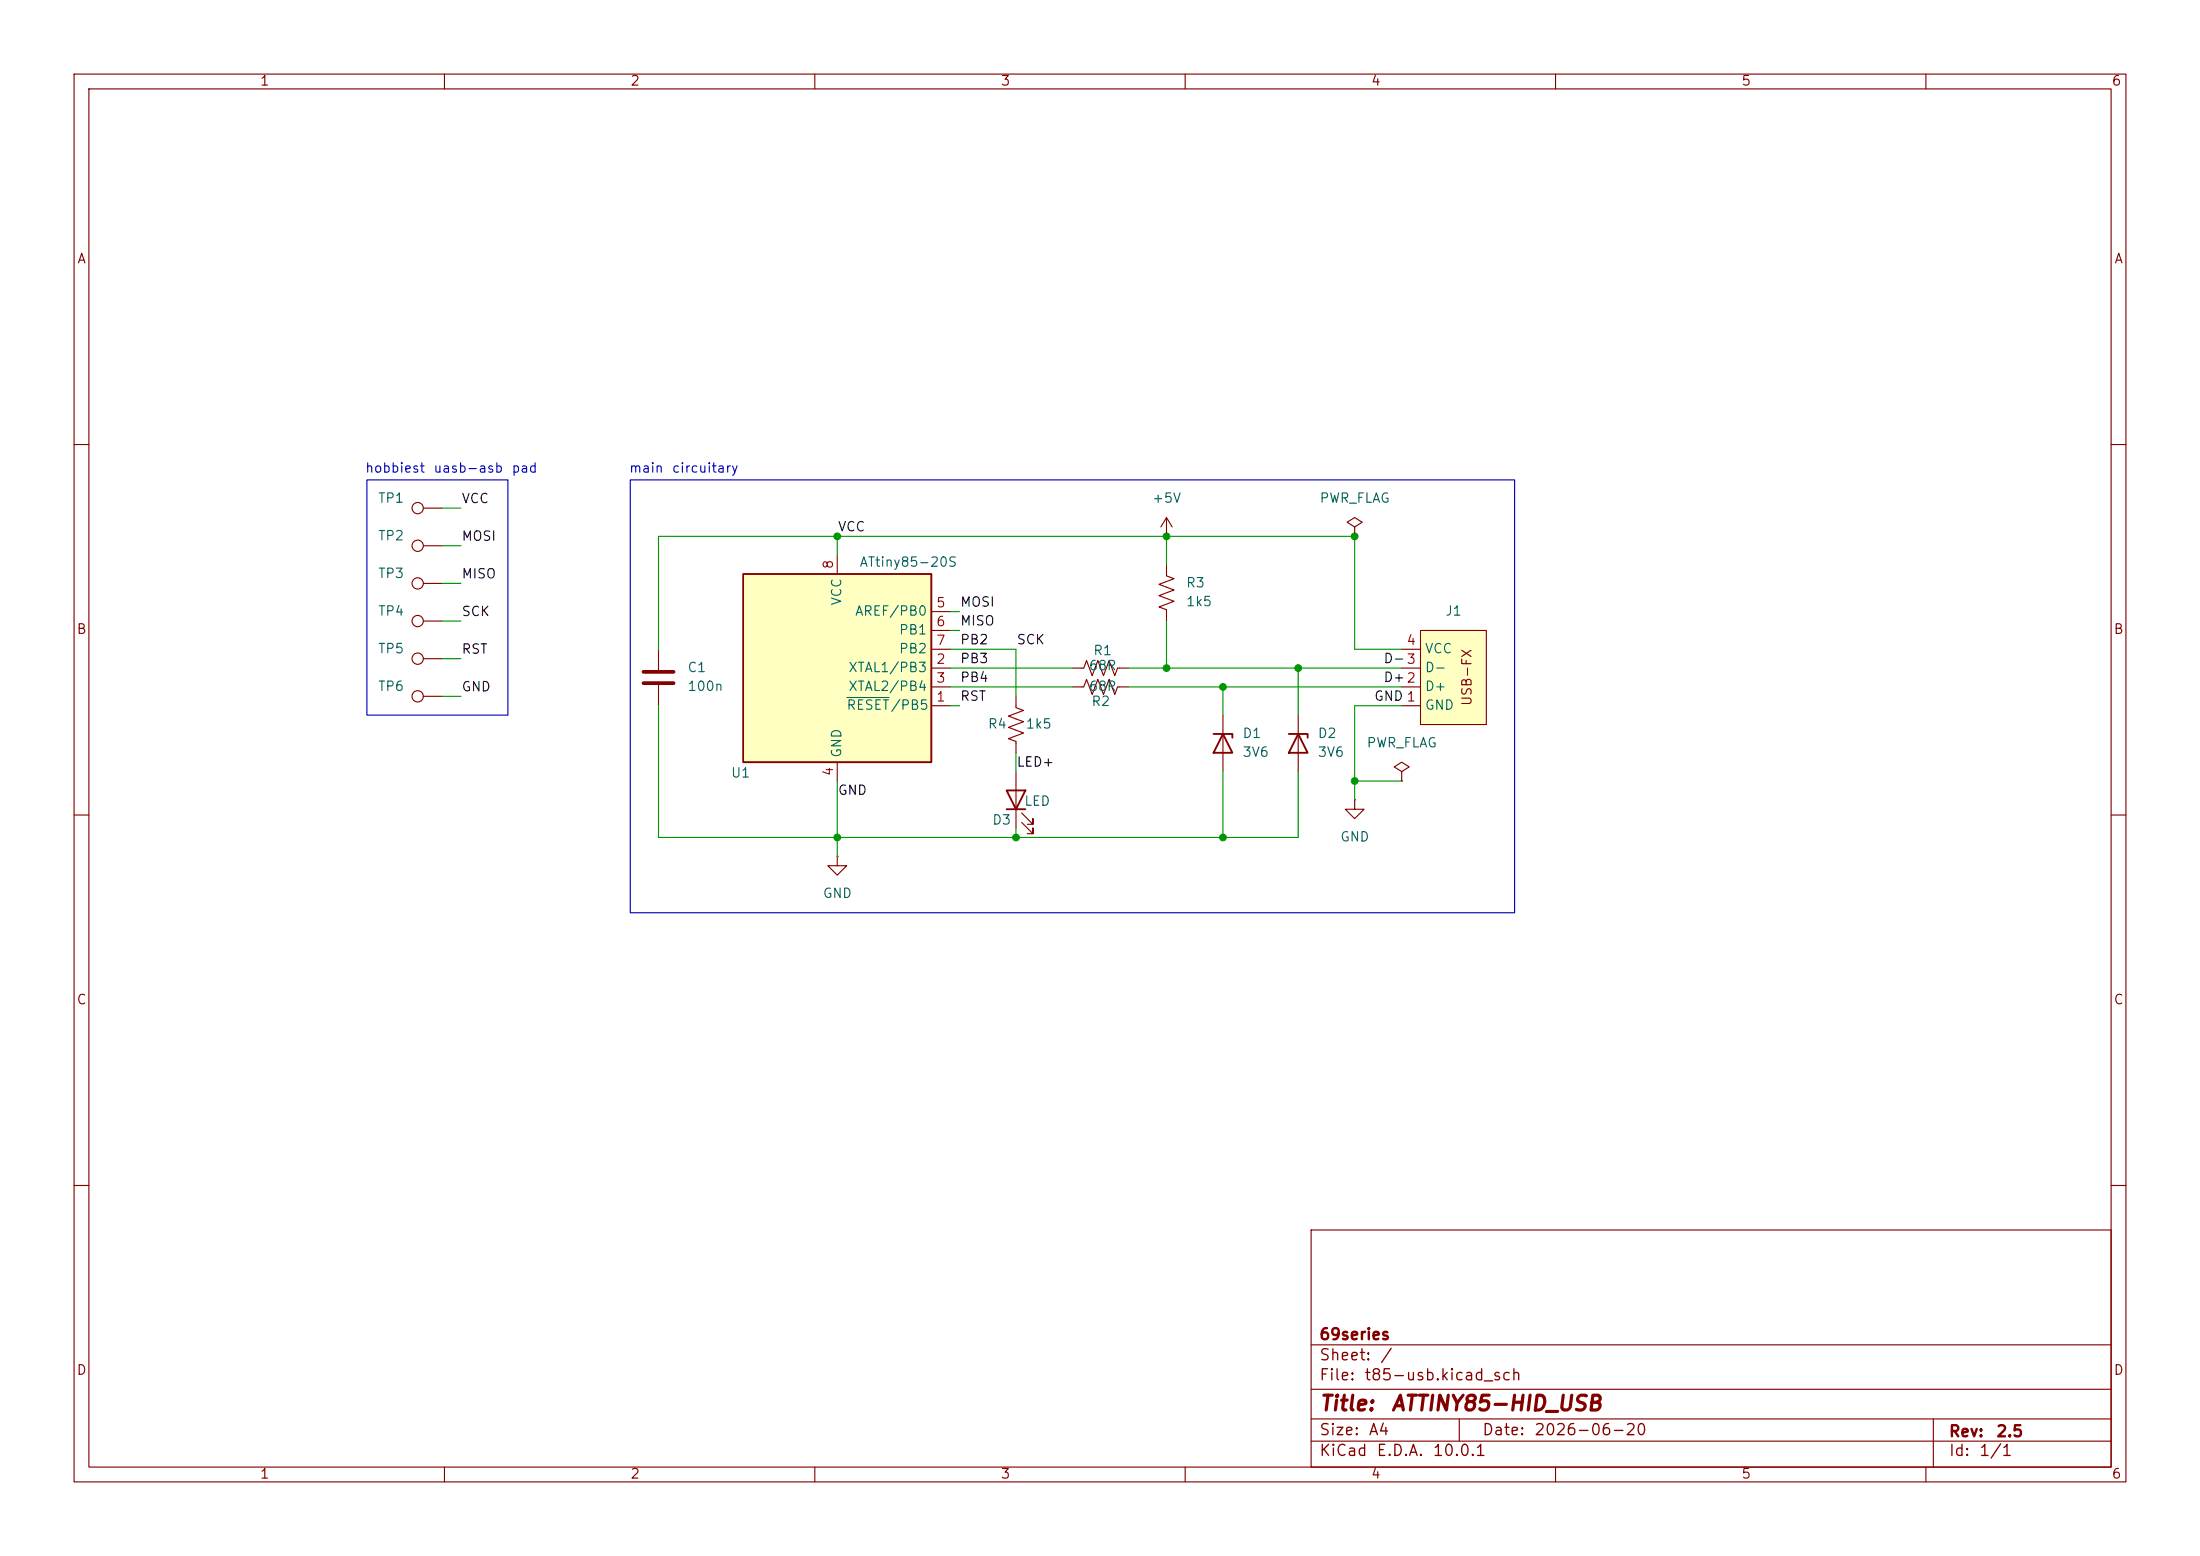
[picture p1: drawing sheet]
(kicad_sch
 (version 20260306)
 (generator "eeschema")
 (generator_version "10.0")
 (paper "A4")
 (title_block
  (title "ATTINY85-HID_USB")
  (date "2026-06-20")
  (rev "2.5")
  (company "69series"))
 (lib_symbols
  (symbol "69S:PCB-USB" (exclude_from_sim no) (in_bom yes) (on_board yes)
   (in_pos_files yes)
   (duplicate_pin_numbers_are_jumpers no)
   (property "Reference" "J" (at 0 0 0) (show_name no) (do_not_autoplace no) (effects (font (size 1.27 1.27))))
   (property "Value" "" (at 0 0 0) (show_name no) (do_not_autoplace no) (hide yes) (effects (font (size 1.27 1.27))))
   (property "Footprint" "S69S:USB-FX" (at 0 0 0) (show_name no) (do_not_autoplace no) (hide yes) (effects (font (size 1.27 1.27))))
   (property "Datasheet" "" (at 0 0 0) (show_name no) (do_not_autoplace no) (hide yes) (effects (font (size 1.27 1.27))))
   (property "Description" "" (at 0 0 0) (show_name no) (do_not_autoplace no) (hide yes) (effects (font (size 1.27 1.27))))
   (symbol "PCB-USB_1_1"
    (rectangle (start 2.54 6.35) (end 11.43 -6.35) (stroke (width 0) (type solid)) (fill (type background)))
    (text "USB-FX" (at 8.89 0 900) (effects (font (size 1.27 1.27))))
    (pin input line (at 0 3.81 0) (length 2.54) (name "GND" (effects (font (size 1.27 1.27)))) (number "1" (effects (font (size 1.27 1.27)))))
    (pin bidirectional line (at 0 1.27 0) (length 2.54) (name "D+" (effects (font (size 1.27 1.27)))) (number "2" (effects (font (size 1.27 1.27)))))
    (pin bidirectional line (at 0 -1.27 0) (length 2.54) (name "D-" (effects (font (size 1.27 1.27)))) (number "3" (effects (font (size 1.27 1.27)))))
    (pin input line (at 0 -3.81 0) (length 2.54) (name "VCC" (effects (font (size 1.27 1.27)))) (number "4" (effects (font (size 1.27 1.27))))))
   (embedded_fonts no))
  (symbol "Connector:TestPoint"
   (pin_numbers (hide yes))
   (pin_names
    (offset 0.762) (hide yes)) (exclude_from_sim no) (in_bom yes) (on_board yes)
   (in_pos_files yes)
   (duplicate_pin_numbers_are_jumpers no)
   (property "Reference" "TP" (at 0 6.858 0) (show_name no) (do_not_autoplace no) (effects (font (size 1.27 1.27))))
   (property "Value" "TestPoint" (at 0 5.08 0) (show_name no) (do_not_autoplace no) (effects (font (size 1.27 1.27))))
   (property "Footprint" "" (at 5.08 0 0) (show_name no) (do_not_autoplace no) (hide yes) (effects (font (size 1.27 1.27))))
   (property "Datasheet" "" (at 5.08 0 0) (show_name no) (do_not_autoplace no) (hide yes) (effects (font (size 1.27 1.27))))
   (property "Description" "test point" (at 0 0 0) (show_name no) (do_not_autoplace no) (hide yes) (effects (font (size 1.27 1.27))))
   (symbol "TestPoint_0_1"
    (circle (center 0 3.302) (radius 0.762) (stroke (width 0) (type default)) (fill (type none))))
   (symbol "TestPoint_1_1"
    (pin passive line (at 0 0 90) (length 2.54) (name "1" (effects (font (size 1.27 1.27)))) (number "1" (effects (font (size 1.27 1.27))))))
   (embedded_fonts no))
  (symbol "Device:C"
   (pin_numbers (hide yes))
   (pin_names
    (offset 0.254)) (exclude_from_sim no) (in_bom yes) (on_board yes)
   (in_pos_files yes)
   (duplicate_pin_numbers_are_jumpers no)
   (property "Reference" "C" (at 0.635 2.54 0) (show_name no) (do_not_autoplace no) (effects (font (size 1.27 1.27)) (justify left)))
   (property "Value" "C" (at 0.635 -2.54 0) (show_name no) (do_not_autoplace no) (effects (font (size 1.27 1.27)) (justify left)))
   (property "Footprint" "" (at 0.9652 -3.81 0) (show_name no) (do_not_autoplace no) (hide yes) (effects (font (size 1.27 1.27))))
   (property "Datasheet" "" (at 0 0 0) (show_name no) (do_not_autoplace no) (hide yes) (effects (font (size 1.27 1.27))))
   (property "Description" "Unpolarized capacitor" (at 0 0 0) (show_name no) (do_not_autoplace no) (hide yes) (effects (font (size 1.27 1.27))))
   (symbol "C_0_1"
    (polyline (pts (xy -2.032 0.762) (xy 2.032 0.762)) (stroke (width 0.508) (type default)) (fill (type none)))
    (polyline (pts (xy -2.032 -0.762) (xy 2.032 -0.762)) (stroke (width 0.508) (type default)) (fill (type none))))
   (symbol "C_1_1"
    (pin passive line (at 0 3.81 270) (length 2.794) (name "" (effects (font (size 1.27 1.27)))) (number "1" (effects (font (size 1.27 1.27)))))
    (pin passive line (at 0 -3.81 90) (length 2.794) (name "" (effects (font (size 1.27 1.27)))) (number "2" (effects (font (size 1.27 1.27))))))
   (embedded_fonts no))
  (symbol "Device:D_Zener"
   (pin_numbers (hide yes))
   (pin_names
    (offset 1.016) (hide yes)) (exclude_from_sim no) (in_bom yes) (on_board yes)
   (in_pos_files yes)
   (duplicate_pin_numbers_are_jumpers no)
   (property "Reference" "D" (at 0 2.54 0) (show_name no) (do_not_autoplace no) (effects (font (size 1.27 1.27))))
   (property "Value" "D_Zener" (at 0 -2.54 0) (show_name no) (do_not_autoplace no) (effects (font (size 1.27 1.27))))
   (property "Footprint" "" (at 0 0 0) (show_name no) (do_not_autoplace no) (hide yes) (effects (font (size 1.27 1.27))))
   (property "Datasheet" "" (at 0 0 0) (show_name no) (do_not_autoplace no) (hide yes) (effects (font (size 1.27 1.27))))
   (property "Description" "Zener diode" (at 0 0 0) (show_name no) (do_not_autoplace no) (hide yes) (effects (font (size 1.27 1.27))))
   (symbol "D_Zener_0_1"
    (polyline (pts (xy -1.27 -1.27) (xy -1.27 1.27) (xy -0.762 1.27)) (stroke (width 0.254) (type default)) (fill (type none)))
    (polyline (pts (xy 1.27 0) (xy -1.27 0)) (stroke (width 0) (type default)) (fill (type none)))
    (polyline (pts (xy 1.27 -1.27) (xy 1.27 1.27) (xy -1.27 0) (xy 1.27 -1.27)) (stroke (width 0.254) (type default)) (fill (type none))))
   (symbol "D_Zener_1_1"
    (pin passive line (at -3.81 0 0) (length 2.54) (name "K" (effects (font (size 1.27 1.27)))) (number "1" (effects (font (size 1.27 1.27)))))
    (pin passive line (at 3.81 0 180) (length 2.54) (name "A" (effects (font (size 1.27 1.27)))) (number "2" (effects (font (size 1.27 1.27))))))
   (embedded_fonts no))
  (symbol "Device:LED"
   (pin_numbers (hide yes))
   (pin_names
    (offset 1.016) (hide yes)) (exclude_from_sim no) (in_bom yes) (on_board yes)
   (in_pos_files yes)
   (duplicate_pin_numbers_are_jumpers no)
   (property "Reference" "D" (at 0 2.54 0) (show_name no) (do_not_autoplace no) (effects (font (size 1.27 1.27))))
   (property "Value" "LED" (at 0 -2.54 0) (show_name no) (do_not_autoplace no) (effects (font (size 1.27 1.27))))
   (property "Footprint" "" (at 0 0 0) (show_name no) (do_not_autoplace no) (hide yes) (effects (font (size 1.27 1.27))))
   (property "Datasheet" "" (at 0 0 0) (show_name no) (do_not_autoplace no) (hide yes) (effects (font (size 1.27 1.27))))
   (property "Description" "Light emitting diode" (at 0 0 0) (show_name no) (do_not_autoplace no) (hide yes) (effects (font (size 1.27 1.27))))
   (property "Sim.Pins" "1=K 2=A" (at 0 0 0) (show_name no) (do_not_autoplace no) (hide yes) (effects (font (size 1.27 1.27))))
   (symbol "LED_0_1"
    (polyline (pts (xy -3.048 -0.762) (xy -4.572 -2.286) (xy -3.81 -2.286) (xy -4.572 -2.286) (xy -4.572 -1.524)) (stroke (width 0) (type default)) (fill (type none)))
    (polyline (pts (xy -1.778 -0.762) (xy -3.302 -2.286) (xy -2.54 -2.286) (xy -3.302 -2.286) (xy -3.302 -1.524)) (stroke (width 0) (type default)) (fill (type none)))
    (polyline (pts (xy -1.27 0) (xy 1.27 0)) (stroke (width 0) (type default)) (fill (type none)))
    (polyline (pts (xy -1.27 -1.27) (xy -1.27 1.27)) (stroke (width 0.254) (type default)) (fill (type none)))
    (polyline (pts (xy 1.27 -1.27) (xy 1.27 1.27) (xy -1.27 0) (xy 1.27 -1.27)) (stroke (width 0.254) (type default)) (fill (type none))))
   (symbol "LED_1_1"
    (pin passive line (at -3.81 0 0) (length 2.54) (name "K" (effects (font (size 1.27 1.27)))) (number "1" (effects (font (size 1.27 1.27)))))
    (pin passive line (at 3.81 0 180) (length 2.54) (name "A" (effects (font (size 1.27 1.27)))) (number "2" (effects (font (size 1.27 1.27))))))
   (embedded_fonts no))
  (symbol "Device:R_US"
   (pin_numbers (hide yes))
   (pin_names
    (offset 0)) (exclude_from_sim no) (in_bom yes) (on_board yes)
   (in_pos_files yes)
   (duplicate_pin_numbers_are_jumpers no)
   (property "Reference" "R" (at 2.54 0 90) (show_name no) (do_not_autoplace no) (effects (font (size 1.27 1.27))))
   (property "Value" "R_US" (at -2.54 0 90) (show_name no) (do_not_autoplace no) (effects (font (size 1.27 1.27))))
   (property "Footprint" "" (at 1.016 -0.254 90) (show_name no) (do_not_autoplace no) (hide yes) (effects (font (size 1.27 1.27))))
   (property "Datasheet" "" (at 0 0 0) (show_name no) (do_not_autoplace no) (hide yes) (effects (font (size 1.27 1.27))))
   (property "Description" "Resistor, US symbol" (at 0 0 0) (show_name no) (do_not_autoplace no) (hide yes) (effects (font (size 1.27 1.27))))
   (symbol "R_US_0_1"
    (polyline (pts (xy 0 2.286) (xy 0 2.54)) (stroke (width 0) (type default)) (fill (type none)))
    (polyline (pts (xy 0 2.286) (xy 1.016 1.905) (xy 0 1.524) (xy -1.016 1.143) (xy 0 0.762)) (stroke (width 0) (type default)) (fill (type none)))
    (polyline (pts (xy 0 0.762) (xy 1.016 0.381) (xy 0 0) (xy -1.016 -0.381) (xy 0 -0.762)) (stroke (width 0) (type default)) (fill (type none)))
    (polyline (pts (xy 0 -0.762) (xy 1.016 -1.143) (xy 0 -1.524) (xy -1.016 -1.905) (xy 0 -2.286)) (stroke (width 0) (type default)) (fill (type none)))
    (polyline (pts (xy 0 -2.286) (xy 0 -2.54)) (stroke (width 0) (type default)) (fill (type none))))
   (symbol "R_US_1_1"
    (pin passive line (at 0 3.81 270) (length 1.27) (name "" (effects (font (size 1.27 1.27)))) (number "1" (effects (font (size 1.27 1.27)))))
    (pin passive line (at 0 -3.81 90) (length 1.27) (name "" (effects (font (size 1.27 1.27)))) (number "2" (effects (font (size 1.27 1.27))))))
   (embedded_fonts no))
  (symbol "MCU_Microchip_ATtiny:ATtiny85-20S" (exclude_from_sim no) (in_bom yes) (on_board yes)
   (in_pos_files yes)
   (duplicate_pin_numbers_are_jumpers no)
   (property "Reference" "U" (at -12.7 13.97 0) (show_name no) (do_not_autoplace no) (effects (font (size 1.27 1.27)) (justify left bottom)))
   (property "Value" "ATtiny85-20S" (at 2.54 -13.97 0) (show_name no) (do_not_autoplace no) (effects (font (size 1.27 1.27)) (justify left top)))
   (property "Footprint" "Package_SO:SOIC-8_5.3x5.3mm_P1.27mm" (at 0 0 0) (show_name no) (do_not_autoplace no) (hide yes) (effects (font (size 1.27 1.27)
    (italic yes))))
   (property "Datasheet" "http://ww1.microchip.com/downloads/en/DeviceDoc/atmel-2586-avr-8-bit-microcontroller-attiny25-attiny45-attiny85_datasheet.pdf" (at 0 0 0) (show_name no) (do_not_autoplace no) (hide yes) (effects (font (size 1.27 1.27))))
   (property "Description" "20MHz, 8kB Flash, 512B SRAM, 512B EEPROM, debugWIRE, SOIC-8" (at 0 0 0) (show_name no) (do_not_autoplace no) (hide yes) (effects (font (size 1.27 1.27))))
   (symbol "ATtiny85-20S_0_1"
    (rectangle (start -12.7 -12.7) (end 12.7 12.7) (stroke (width 0.254) (type default)) (fill (type background))))
   (symbol "ATtiny85-20S_1_1"
    (pin bidirectional line (at 15.24 -5.08 180) (length 2.54) (name "~{RESET}/PB5" (effects (font (size 1.27 1.27)))) (number "1" (effects (font (size 1.27 1.27)))))
    (pin bidirectional line (at 15.24 0 180) (length 2.54) (name "XTAL1/PB3" (effects (font (size 1.27 1.27)))) (number "2" (effects (font (size 1.27 1.27)))))
    (pin bidirectional line (at 15.24 -2.54 180) (length 2.54) (name "XTAL2/PB4" (effects (font (size 1.27 1.27)))) (number "3" (effects (font (size 1.27 1.27)))))
    (pin power_in line (at 0 -15.24 90) (length 2.54) (name "GND" (effects (font (size 1.27 1.27)))) (number "4" (effects (font (size 1.27 1.27)))))
    (pin bidirectional line (at 15.24 7.62 180) (length 2.54) (name "AREF/PB0" (effects (font (size 1.27 1.27)))) (number "5" (effects (font (size 1.27 1.27)))))
    (pin bidirectional line (at 15.24 5.08 180) (length 2.54) (name "PB1" (effects (font (size 1.27 1.27)))) (number "6" (effects (font (size 1.27 1.27)))))
    (pin bidirectional line (at 15.24 2.54 180) (length 2.54) (name "PB2" (effects (font (size 1.27 1.27)))) (number "7" (effects (font (size 1.27 1.27)))))
    (pin power_in line (at 0 15.24 270) (length 2.54) (name "VCC" (effects (font (size 1.27 1.27)))) (number "8" (effects (font (size 1.27 1.27))))))
   (embedded_fonts no))
  (symbol "power:+5V"
   (power global)
   (pin_numbers (hide yes))
   (pin_names
    (offset 0) (hide yes)) (exclude_from_sim no) (in_bom yes) (on_board yes)
   (in_pos_files yes)
   (duplicate_pin_numbers_are_jumpers no)
   (property "Reference" "#PWR" (at 0 -3.81 0) (show_name no) (do_not_autoplace no) (hide yes) (effects (font (size 1.27 1.27))))
   (property "Value" "+5V" (at 0 3.556 0) (show_name no) (do_not_autoplace no) (effects (font (size 1.27 1.27))))
   (property "Footprint" "" (at 0 0 0) (show_name no) (do_not_autoplace no) (hide yes) (effects (font (size 1.27 1.27))))
   (property "Datasheet" "" (at 0 0 0) (show_name no) (do_not_autoplace no) (hide yes) (effects (font (size 1.27 1.27))))
   (property "Description" "Power symbol creates a global label with name \"+5V\"" (at 0 0 0) (show_name no) (do_not_autoplace no) (hide yes) (effects (font (size 1.27 1.27))))
   (symbol "+5V_0_1"
    (polyline (pts (xy -0.762 1.27) (xy 0 2.54)) (stroke (width 0) (type default)) (fill (type none)))
    (polyline (pts (xy 0 2.54) (xy 0.762 1.27)) (stroke (width 0) (type default)) (fill (type none)))
    (polyline (pts (xy 0 0) (xy 0 2.54)) (stroke (width 0) (type default)) (fill (type none))))
   (symbol "+5V_1_1"
    (pin power_in line (at 0 0 90) (length 0) (name "" (effects (font (size 1.27 1.27)))) (number "1" (effects (font (size 1.27 1.27))))))
   (embedded_fonts no))
  (symbol "power:GND"
   (power global)
   (pin_numbers (hide yes))
   (pin_names
    (offset 0) (hide yes)) (exclude_from_sim no) (in_bom yes) (on_board yes)
   (in_pos_files yes)
   (duplicate_pin_numbers_are_jumpers no)
   (property "Reference" "#PWR" (at 0 -6.35 0) (show_name no) (do_not_autoplace no) (hide yes) (effects (font (size 1.27 1.27))))
   (property "Value" "GND" (at 0 -3.81 0) (show_name no) (do_not_autoplace no) (effects (font (size 1.27 1.27))))
   (property "Footprint" "" (at 0 0 0) (show_name no) (do_not_autoplace no) (hide yes) (effects (font (size 1.27 1.27))))
   (property "Datasheet" "" (at 0 0 0) (show_name no) (do_not_autoplace no) (hide yes) (effects (font (size 1.27 1.27))))
   (property "Description" "Power symbol creates a global label with name \"GND\" , ground" (at 0 0 0) (show_name no) (do_not_autoplace no) (hide yes) (effects (font (size 1.27 1.27))))
   (symbol "GND_0_1"
    (polyline (pts (xy 0 0) (xy 0 -1.27) (xy 1.27 -1.27) (xy 0 -2.54) (xy -1.27 -1.27) (xy 0 -1.27)) (stroke (width 0) (type default)) (fill (type none))))
   (symbol "GND_1_1"
    (pin power_in line (at 0 0 270) (length 0) (name "" (effects (font (size 1.27 1.27)))) (number "1" (effects (font (size 1.27 1.27))))))
   (embedded_fonts no))
  (symbol "power:PWR_FLAG"
   (power global)
   (pin_numbers (hide yes))
   (pin_names
    (offset 0) (hide yes)) (exclude_from_sim no) (in_bom yes) (on_board yes)
   (in_pos_files yes)
   (duplicate_pin_numbers_are_jumpers no)
   (property "Reference" "#FLG" (at 0 1.905 0) (show_name no) (do_not_autoplace no) (hide yes) (effects (font (size 1.27 1.27))))
   (property "Value" "PWR_FLAG" (at 0 3.81 0) (show_name no) (do_not_autoplace no) (effects (font (size 1.27 1.27))))
   (property "Footprint" "" (at 0 0 0) (show_name no) (do_not_autoplace no) (hide yes) (effects (font (size 1.27 1.27))))
   (property "Datasheet" "" (at 0 0 0) (show_name no) (do_not_autoplace no) (hide yes) (effects (font (size 1.27 1.27))))
   (property "Description" "Special symbol for telling ERC where power comes from" (at 0 0 0) (show_name no) (do_not_autoplace no) (hide yes) (effects (font (size 1.27 1.27))))
   (symbol "PWR_FLAG_0_0"
    (pin power_out line (at 0 0 90) (length 0) (name "" (effects (font (size 1.27 1.27)))) (number "1" (effects (font (size 1.27 1.27))))))
   (symbol "PWR_FLAG_0_1"
    (polyline (pts (xy 0 0) (xy 0 1.27) (xy -1.016 1.905) (xy 0 2.54) (xy 1.016 1.905) (xy 0 1.27)) (stroke (width 0) (type default)) (fill (type none))))
   (embedded_fonts no)))
 (rectangle
  (start 85.09 64.77)
  (end 204.47 123.19)
  (stroke (width 0) (type default))
  (fill (type none)))
 (rectangle
  (start 49.53 64.77)
  (end 68.58 96.52)
  (stroke (width 0) (type solid))
  (fill (type none)))
 (text "main circuitary"
  (exclude_from_sim no)
  (at 92.202 63.5 0)
  (effects (font (size 1.27 1.27))))
 (text "hobbiest uasb-asb pad\n"
  (exclude_from_sim no)
  (at 60.706 63.5 0)
  (effects (font (size 1.27 1.27))))
 (junction
  (at 113.03 113.03)
  (diameter 0)
  (color 0 0 0 0))
 (junction
  (at 165.1 92.71)
  (diameter 0)
  (color 0 0 0 0))
 (junction
  (at 157.48 72.39)
  (diameter 0)
  (color 0 0 0 0))
 (junction
  (at 157.48 90.17)
  (diameter 0)
  (color 0 0 0 0))
 (junction
  (at 182.88 105.41)
  (diameter 0)
  (color 0 0 0 0))
 (junction
  (at 165.1 113.03)
  (diameter 0)
  (color 0 0 0 0))
 (junction
  (at 182.88 72.39)
  (diameter 0)
  (color 0 0 0 0))
 (junction
  (at 137.16 113.03)
  (diameter 0)
  (color 0 0 0 0))
 (junction
  (at 113.03 72.39)
  (diameter 0)
  (color 0 0 0 0))
 (junction
  (at 175.26 90.17)
  (diameter 0)
  (color 0 0 0 0))
 (wire
  (pts (xy 113.03 115.57) (xy 113.03 113.03))
  (stroke (width 0) (type default)))
 (wire
  (pts (xy 189.23 105.41) (xy 182.88 105.41))
  (stroke (width 0) (type default)))
 (wire
  (pts (xy 152.4 92.71) (xy 165.1 92.71))
  (stroke (width 0) (type default)))
 (wire
  (pts (xy 137.16 111.76) (xy 137.16 113.03))
  (stroke (width 0) (type default)))
 (wire
  (pts (xy 189.23 87.63) (xy 182.88 87.63))
  (stroke (width 0) (type default)))
 (wire
  (pts (xy 175.26 90.17) (xy 175.26 96.52))
  (stroke (width 0) (type default)))
 (wire
  (pts (xy 59.69 73.66) (xy 62.23 73.66))
  (stroke (width 0) (type default)))
 (wire
  (pts (xy 182.88 105.41) (xy 182.88 95.25))
  (stroke (width 0) (type default)))
 (wire
  (pts (xy 175.26 104.14) (xy 175.26 113.03))
  (stroke (width 0) (type default)))
 (wire
  (pts (xy 113.03 113.03) (xy 88.9 113.03))
  (stroke (width 0) (type default)))
 (wire
  (pts (xy 182.88 105.41) (xy 182.88 107.95))
  (stroke (width 0) (type default)))
 (wire
  (pts (xy 59.69 93.98) (xy 62.23 93.98))
  (stroke (width 0) (type default)))
 (wire
  (pts (xy 128.27 82.55) (xy 129.54 82.55))
  (stroke (width 0) (type default)))
 (wire
  (pts (xy 113.03 72.39) (xy 113.03 74.93))
  (stroke (width 0) (type default)))
 (wire
  (pts (xy 182.88 95.25) (xy 189.23 95.25))
  (stroke (width 0) (type default)))
 (wire
  (pts (xy 59.69 88.9) (xy 62.23 88.9))
  (stroke (width 0) (type default)))
 (wire
  (pts (xy 182.88 87.63) (xy 182.88 72.39))
  (stroke (width 0) (type default)))
 (wire
  (pts (xy 128.27 87.63) (xy 137.16 87.63))
  (stroke (width 0) (type default)))
 (wire
  (pts (xy 59.69 78.74) (xy 62.23 78.74))
  (stroke (width 0) (type default)))
 (wire
  (pts (xy 165.1 104.14) (xy 165.1 113.03))
  (stroke (width 0) (type default)))
 (wire
  (pts (xy 88.9 87.63) (xy 88.9 72.39))
  (stroke (width 0) (type default)))
 (wire
  (pts (xy 137.16 113.03) (xy 165.1 113.03))
  (stroke (width 0) (type default)))
 (wire
  (pts (xy 157.48 83.82) (xy 157.48 90.17))
  (stroke (width 0) (type default)))
 (wire
  (pts (xy 165.1 92.71) (xy 165.1 96.52))
  (stroke (width 0) (type default)))
 (wire
  (pts (xy 128.27 85.09) (xy 129.54 85.09))
  (stroke (width 0) (type default)))
 (wire
  (pts (xy 152.4 90.17) (xy 157.48 90.17))
  (stroke (width 0) (type default)))
 (wire
  (pts (xy 157.48 72.39) (xy 182.88 72.39))
  (stroke (width 0) (type default)))
 (wire
  (pts (xy 59.69 68.58) (xy 62.23 68.58))
  (stroke (width 0) (type default)))
 (wire
  (pts (xy 165.1 92.71) (xy 189.23 92.71))
  (stroke (width 0) (type default)))
 (wire
  (pts (xy 157.48 72.39) (xy 113.03 72.39))
  (stroke (width 0) (type default)))
 (wire
  (pts (xy 165.1 113.03) (xy 175.26 113.03))
  (stroke (width 0) (type default)))
 (wire
  (pts (xy 59.69 83.82) (xy 62.23 83.82))
  (stroke (width 0) (type default)))
 (wire
  (pts (xy 88.9 72.39) (xy 113.03 72.39))
  (stroke (width 0) (type default)))
 (wire
  (pts (xy 113.03 105.41) (xy 113.03 113.03))
  (stroke (width 0) (type default)))
 (wire
  (pts (xy 113.03 113.03) (xy 137.16 113.03))
  (stroke (width 0) (type default)))
 (wire
  (pts (xy 157.48 90.17) (xy 175.26 90.17))
  (stroke (width 0) (type default)))
 (wire
  (pts (xy 128.27 92.71) (xy 144.78 92.71))
  (stroke (width 0) (type default)))
 (wire
  (pts (xy 88.9 113.03) (xy 88.9 95.25))
  (stroke (width 0) (type default)))
 (wire
  (pts (xy 128.27 95.25) (xy 129.54 95.25))
  (stroke (width 0) (type default)))
 (wire
  (pts (xy 157.48 72.39) (xy 157.48 76.2))
  (stroke (width 0) (type default)))
 (wire
  (pts (xy 128.27 90.17) (xy 144.78 90.17))
  (stroke (width 0) (type default)))
 (wire
  (pts (xy 175.26 90.17) (xy 189.23 90.17))
  (stroke (width 0) (type default)))
 (wire
  (pts (xy 137.16 101.6) (xy 137.16 104.14))
  (stroke (width 0) (type default)))
 (wire
  (pts (xy 137.16 87.63) (xy 137.16 93.98))
  (stroke (width 0) (type default)))
 (label "LED+"
  (at 137.16 104.14 0)
  (effects (font (size 1.27 1.27)) (justify left bottom)))
 (label "MOSI"
  (at 129.54 82.55 0)
  (effects (font (size 1.27 1.27)) (justify left bottom)))
 (label "D+"
  (at 186.69 92.71 0)
  (effects (font (size 1.27 1.27)) (justify left bottom)))
 (label "MOSI"
  (at 62.23 73.66 0)
  (effects (font (size 1.27 1.27)) (justify left bottom)))
 (label "GND"
  (at 62.23 93.98 0)
  (effects (font (size 1.27 1.27)) (justify left bottom)))
 (label "RST"
  (at 62.23 88.9 0)
  (effects (font (size 1.27 1.27)) (justify left bottom)))
 (label "GND"
  (at 113.03 107.95 0)
  (effects (font (size 1.27 1.27)) (justify left bottom)))
 (label "PB3"
  (at 129.54 90.17 0)
  (effects (font (size 1.27 1.27)) (justify left bottom)))
 (label "VCC"
  (at 113.03 72.39 0)
  (effects (font (size 1.27 1.27)) (justify left bottom)))
 (label "SCK"
  (at 62.23 83.82 0)
  (effects (font (size 1.27 1.27)) (justify left bottom)))
 (label "GND"
  (at 185.42 95.25 0)
  (effects (font (size 1.27 1.27)) (justify left bottom)))
 (label "MISO"
  (at 129.54 85.09 0)
  (effects (font (size 1.27 1.27)) (justify left bottom)))
 (label "PB4"
  (at 129.54 92.71 0)
  (effects (font (size 1.27 1.27)) (justify left bottom)))
 (label "PB2"
  (at 129.54 87.63 0)
  (effects (font (size 1.27 1.27)) (justify left bottom)))
 (label "VCC"
  (at 62.23 68.58 0)
  (effects (font (size 1.27 1.27)) (justify left bottom)))
 (label "RST"
  (at 129.54 95.25 0)
  (effects (font (size 1.27 1.27)) (justify left bottom)))
 (label "D-"
  (at 186.69 90.17 0)
  (effects (font (size 1.27 1.27)) (justify left bottom)))
 (label "SCK"
  (at 137.16 87.63 0)
  (effects (font (size 1.27 1.27)) (justify left bottom)))
 (label "MISO"
  (at 62.23 78.74 0)
  (effects (font (size 1.27 1.27)) (justify left bottom)))
 (symbol
  (lib_id "Device:R_US")
  (at 157.48 80.01 0)
  (unit 1)
  (body_style 1)
  (exclude_from_sim no)
  (in_bom yes)
  (on_board yes)
  (in_pos_files yes)
  (dnp no)
  (fields_autoplaced yes)
  (property "Reference" "R3" (at 160.02 78.7399 0) (show_name no) (do_not_autoplace no) (effects (font (size 1.27 1.27)) (justify left)))
  (property "Value" "1k5" (at 160.02 81.2799 0) (show_name no) (do_not_autoplace no) (effects (font (size 1.27 1.27)) (justify left)))
  (property "Footprint" "Resistor_SMD:R_1206_3216Metric_Pad1.30x1.75mm_HandSolder" (at 158.496 80.264 90) (hide yes) (show_name no) (do_not_autoplace no) (effects (font (size 1.27 1.27))))
  (property "Datasheet" "" (at 157.48 80.01 0) (hide yes) (show_name no) (do_not_autoplace no) (effects (font (size 1.27 1.27))))
  (property "Description" "Resistor, US symbol" (at 157.48 80.01 0) (hide yes) (show_name no) (do_not_autoplace no) (effects (font (size 1.27 1.27))))
  (pin "1")
  (pin "2"))
 (symbol
  (lib_id "power:PWR_FLAG")
  (at 182.88 72.39 0)
  (unit 1)
  (body_style 1)
  (exclude_from_sim no)
  (in_bom yes)
  (on_board yes)
  (in_pos_files yes)
  (dnp no)
  (fields_autoplaced yes)
  (property "Reference" "#FLG01" (at 182.88 70.485 0) (hide yes) (show_name no) (do_not_autoplace no) (effects (font (size 1.27 1.27))))
  (property "Value" "PWR_FLAG" (at 182.88 67.31 0) (show_name no) (do_not_autoplace no) (effects (font (size 1.27 1.27))))
  (property "Footprint" "" (at 182.88 72.39 0) (hide yes) (show_name no) (do_not_autoplace no) (effects (font (size 1.27 1.27))))
  (property "Datasheet" "" (at 182.88 72.39 0) (hide yes) (show_name no) (do_not_autoplace no) (effects (font (size 1.27 1.27))))
  (property "Description" "Special symbol for telling ERC where power comes from" (at 182.88 72.39 0) (hide yes) (show_name no) (do_not_autoplace no) (effects (font (size 1.27 1.27))))
  (pin "1"))
 (symbol
  (lib_id "Connector:TestPoint")
  (at 59.69 88.9 90)
  (mirror x)
  (unit 1)
  (body_style 1)
  (exclude_from_sim no)
  (in_bom yes)
  (on_board yes)
  (in_pos_files yes)
  (dnp no)
  (fields_autoplaced yes)
  (property "Reference" "TP5" (at 54.61 87.6299 90) (show_name no) (do_not_autoplace no) (effects (font (size 1.27 1.27)) (justify left)))
  (property "Value" "TestPoint" (at 54.61 90.1699 90) (hide yes) (show_name no) (do_not_autoplace no) (effects (font (size 1.27 1.27)) (justify left)))
  (property "Footprint" "pad69s:pad-0-8mm69s" (at 59.69 93.98 0) (hide yes) (show_name no) (do_not_autoplace no) (effects (font (size 1.27 1.27))))
  (property "Datasheet" "" (at 59.69 93.98 0) (hide yes) (show_name no) (do_not_autoplace no) (effects (font (size 1.27 1.27))))
  (property "Description" "test point" (at 59.69 88.9 0) (hide yes) (show_name no) (do_not_autoplace no) (effects (font (size 1.27 1.27))))
  (pin "1"))
 (symbol
  (lib_id "Device:D_Zener")
  (at 165.1 100.33 270)
  (unit 1)
  (body_style 1)
  (exclude_from_sim no)
  (in_bom yes)
  (on_board yes)
  (in_pos_files yes)
  (dnp no)
  (fields_autoplaced yes)
  (property "Reference" "D1" (at 167.64 99.0599 90) (show_name no) (do_not_autoplace no) (effects (font (size 1.27 1.27)) (justify left)))
  (property "Value" "3V6" (at 167.64 101.5999 90) (show_name no) (do_not_autoplace no) (effects (font (size 1.27 1.27)) (justify left)))
  (property "Footprint" "Diode_SMD:D_SOD-123" (at 165.1 100.33 0) (hide yes) (show_name no) (do_not_autoplace no) (effects (font (size 1.27 1.27))))
  (property "Datasheet" "" (at 165.1 100.33 0) (hide yes) (show_name no) (do_not_autoplace no) (effects (font (size 1.27 1.27))))
  (property "Description" "Zener diode" (at 165.1 100.33 0) (hide yes) (show_name no) (do_not_autoplace no) (effects (font (size 1.27 1.27))))
  (pin "1")
  (pin "2"))
 (symbol
  (lib_id "Connector:TestPoint")
  (at 59.69 68.58 90)
  (mirror x)
  (unit 1)
  (body_style 1)
  (exclude_from_sim no)
  (in_bom yes)
  (on_board yes)
  (in_pos_files yes)
  (dnp no)
  (fields_autoplaced yes)
  (property "Reference" "TP1" (at 54.61 67.3099 90) (show_name no) (do_not_autoplace no) (effects (font (size 1.27 1.27)) (justify left)))
  (property "Value" "TestPoint" (at 54.61 69.8499 90) (hide yes) (show_name no) (do_not_autoplace no) (effects (font (size 1.27 1.27)) (justify left)))
  (property "Footprint" "pad69s:pad-0-8mm69s" (at 59.69 73.66 0) (hide yes) (show_name no) (do_not_autoplace no) (effects (font (size 1.27 1.27))))
  (property "Datasheet" "" (at 59.69 73.66 0) (hide yes) (show_name no) (do_not_autoplace no) (effects (font (size 1.27 1.27))))
  (property "Description" "test point" (at 59.69 68.58 0) (hide yes) (show_name no) (do_not_autoplace no) (effects (font (size 1.27 1.27))))
  (pin "1"))
 (symbol
  (lib_id "Connector:TestPoint")
  (at 59.69 93.98 90)
  (mirror x)
  (unit 1)
  (body_style 1)
  (exclude_from_sim no)
  (in_bom yes)
  (on_board yes)
  (in_pos_files yes)
  (dnp no)
  (fields_autoplaced yes)
  (property "Reference" "TP6" (at 54.61 92.7099 90) (show_name no) (do_not_autoplace no) (effects (font (size 1.27 1.27)) (justify left)))
  (property "Value" "TestPoint" (at 54.61 95.2499 90) (hide yes) (show_name no) (do_not_autoplace no) (effects (font (size 1.27 1.27)) (justify left)))
  (property "Footprint" "pad69s:pad-0-8mm69s" (at 59.69 99.06 0) (hide yes) (show_name no) (do_not_autoplace no) (effects (font (size 1.27 1.27))))
  (property "Datasheet" "" (at 59.69 99.06 0) (hide yes) (show_name no) (do_not_autoplace no) (effects (font (size 1.27 1.27))))
  (property "Description" "test point" (at 59.69 93.98 0) (hide yes) (show_name no) (do_not_autoplace no) (effects (font (size 1.27 1.27))))
  (pin "1"))
 (symbol
  (lib_id "power:PWR_FLAG")
  (at 189.23 105.41 0)
  (unit 1)
  (body_style 1)
  (exclude_from_sim no)
  (in_bom yes)
  (on_board yes)
  (in_pos_files yes)
  (dnp no)
  (fields_autoplaced yes)
  (property "Reference" "#FLG02" (at 189.23 103.505 0) (hide yes) (show_name no) (do_not_autoplace no) (effects (font (size 1.27 1.27))))
  (property "Value" "PWR_FLAG" (at 189.23 100.33 0) (show_name no) (do_not_autoplace no) (effects (font (size 1.27 1.27))))
  (property "Footprint" "" (at 189.23 105.41 0) (hide yes) (show_name no) (do_not_autoplace no) (effects (font (size 1.27 1.27))))
  (property "Datasheet" "" (at 189.23 105.41 0) (hide yes) (show_name no) (do_not_autoplace no) (effects (font (size 1.27 1.27))))
  (property "Description" "Special symbol for telling ERC where power comes from" (at 189.23 105.41 0) (hide yes) (show_name no) (do_not_autoplace no) (effects (font (size 1.27 1.27))))
  (pin "1"))
 (symbol
  (lib_id "power:+5V")
  (at 157.48 72.39 0)
  (unit 1)
  (body_style 1)
  (exclude_from_sim no)
  (in_bom yes)
  (on_board yes)
  (in_pos_files yes)
  (dnp no)
  (fields_autoplaced yes)
  (property "Reference" "#PWR04" (at 157.48 76.2 0) (hide yes) (show_name no) (do_not_autoplace no) (effects (font (size 1.27 1.27))))
  (property "Value" "+5V" (at 157.48 67.31 0) (show_name no) (do_not_autoplace no) (effects (font (size 1.27 1.27))))
  (property "Footprint" "" (at 157.48 72.39 0) (hide yes) (show_name no) (do_not_autoplace no) (effects (font (size 1.27 1.27))))
  (property "Datasheet" "" (at 157.48 72.39 0) (hide yes) (show_name no) (do_not_autoplace no) (effects (font (size 1.27 1.27))))
  (property "Description" "Power symbol creates a global label with name \"+5V\"" (at 157.48 72.39 0) (hide yes) (show_name no) (do_not_autoplace no) (effects (font (size 1.27 1.27))))
  (pin "1"))
 (symbol
  (lib_id "Connector:TestPoint")
  (at 59.69 78.74 90)
  (mirror x)
  (unit 1)
  (body_style 1)
  (exclude_from_sim no)
  (in_bom yes)
  (on_board yes)
  (in_pos_files yes)
  (dnp no)
  (fields_autoplaced yes)
  (property "Reference" "TP3" (at 54.61 77.4699 90) (show_name no) (do_not_autoplace no) (effects (font (size 1.27 1.27)) (justify left)))
  (property "Value" "TestPoint" (at 54.61 80.0099 90) (hide yes) (show_name no) (do_not_autoplace no) (effects (font (size 1.27 1.27)) (justify left)))
  (property "Footprint" "pad69s:pad-0-8mm69s" (at 59.69 83.82 0) (hide yes) (show_name no) (do_not_autoplace no) (effects (font (size 1.27 1.27))))
  (property "Datasheet" "" (at 59.69 83.82 0) (hide yes) (show_name no) (do_not_autoplace no) (effects (font (size 1.27 1.27))))
  (property "Description" "test point" (at 59.69 78.74 0) (hide yes) (show_name no) (do_not_autoplace no) (effects (font (size 1.27 1.27))))
  (pin "1"))
 (symbol
  (lib_id "Connector:TestPoint")
  (at 59.69 83.82 90)
  (mirror x)
  (unit 1)
  (body_style 1)
  (exclude_from_sim no)
  (in_bom yes)
  (on_board yes)
  (in_pos_files yes)
  (dnp no)
  (fields_autoplaced yes)
  (property "Reference" "TP4" (at 54.61 82.5499 90) (show_name no) (do_not_autoplace no) (effects (font (size 1.27 1.27)) (justify left)))
  (property "Value" "TestPoint" (at 54.61 85.0899 90) (hide yes) (show_name no) (do_not_autoplace no) (effects (font (size 1.27 1.27)) (justify left)))
  (property "Footprint" "pad69s:pad-0-8mm69s" (at 59.69 88.9 0) (hide yes) (show_name no) (do_not_autoplace no) (effects (font (size 1.27 1.27))))
  (property "Datasheet" "" (at 59.69 88.9 0) (hide yes) (show_name no) (do_not_autoplace no) (effects (font (size 1.27 1.27))))
  (property "Description" "test point" (at 59.69 83.82 0) (hide yes) (show_name no) (do_not_autoplace no) (effects (font (size 1.27 1.27))))
  (pin "1"))
 (symbol
  (lib_id "Device:R_US")
  (at 137.16 97.79 0)
  (unit 1)
  (body_style 1)
  (exclude_from_sim no)
  (in_bom yes)
  (on_board yes)
  (in_pos_files yes)
  (dnp no)
  (property "Reference" "R4" (at 134.62 97.79 0) (show_name no) (do_not_autoplace no) (effects (font (size 1.27 1.27))))
  (property "Value" "1k5" (at 140.208 97.79 0) (show_name no) (do_not_autoplace no) (effects (font (size 1.27 1.27))))
  (property "Footprint" "Resistor_SMD:R_1206_3216Metric_Pad1.30x1.75mm_HandSolder" (at 138.176 98.044 90) (hide yes) (show_name no) (do_not_autoplace no) (effects (font (size 1.27 1.27))))
  (property "Datasheet" "" (at 137.16 97.79 0) (hide yes) (show_name no) (do_not_autoplace no) (effects (font (size 1.27 1.27))))
  (property "Description" "Resistor, US symbol" (at 137.16 97.79 0) (hide yes) (show_name no) (do_not_autoplace no) (effects (font (size 1.27 1.27))))
  (pin "1")
  (pin "2"))
 (symbol
  (lib_id "Device:D_Zener")
  (at 175.26 100.33 270)
  (unit 1)
  (body_style 1)
  (exclude_from_sim no)
  (in_bom yes)
  (on_board yes)
  (in_pos_files yes)
  (dnp no)
  (fields_autoplaced yes)
  (property "Reference" "D2" (at 177.8 99.0599 90) (show_name no) (do_not_autoplace no) (effects (font (size 1.27 1.27)) (justify left)))
  (property "Value" "3V6" (at 177.8 101.5999 90) (show_name no) (do_not_autoplace no) (effects (font (size 1.27 1.27)) (justify left)))
  (property "Footprint" "Diode_SMD:D_SOD-123" (at 175.26 100.33 0) (hide yes) (show_name no) (do_not_autoplace no) (effects (font (size 1.27 1.27))))
  (property "Datasheet" "" (at 175.26 100.33 0) (hide yes) (show_name no) (do_not_autoplace no) (effects (font (size 1.27 1.27))))
  (property "Description" "Zener diode" (at 175.26 100.33 0) (hide yes) (show_name no) (do_not_autoplace no) (effects (font (size 1.27 1.27))))
  (pin "1")
  (pin "2"))
 (symbol
  (lib_id "power:GND")
  (at 113.03 115.57 0)
  (unit 1)
  (body_style 1)
  (exclude_from_sim no)
  (in_bom yes)
  (on_board yes)
  (in_pos_files yes)
  (dnp no)
  (fields_autoplaced yes)
  (property "Reference" "#PWR01" (at 113.03 121.92 0) (hide yes) (show_name no) (do_not_autoplace no) (effects (font (size 1.27 1.27))))
  (property "Value" "GND" (at 113.03 120.65 0) (show_name no) (do_not_autoplace no) (effects (font (size 1.27 1.27))))
  (property "Footprint" "" (at 113.03 115.57 0) (hide yes) (show_name no) (do_not_autoplace no) (effects (font (size 1.27 1.27))))
  (property "Datasheet" "" (at 113.03 115.57 0) (hide yes) (show_name no) (do_not_autoplace no) (effects (font (size 1.27 1.27))))
  (property "Description" "Power symbol creates a global label with name \"GND\" , ground" (at 113.03 115.57 0) (hide yes) (show_name no) (do_not_autoplace no) (effects (font (size 1.27 1.27))))
  (pin "1"))
 (symbol
  (lib_id "Connector:TestPoint")
  (at 59.69 73.66 90)
  (mirror x)
  (unit 1)
  (body_style 1)
  (exclude_from_sim no)
  (in_bom yes)
  (on_board yes)
  (in_pos_files yes)
  (dnp no)
  (fields_autoplaced yes)
  (property "Reference" "TP2" (at 54.61 72.3899 90) (show_name no) (do_not_autoplace no) (effects (font (size 1.27 1.27)) (justify left)))
  (property "Value" "TestPoint" (at 54.61 74.9299 90) (hide yes) (show_name no) (do_not_autoplace no) (effects (font (size 1.27 1.27)) (justify left)))
  (property "Footprint" "pad69s:pad-0-8mm69s" (at 59.69 78.74 0) (hide yes) (show_name no) (do_not_autoplace no) (effects (font (size 1.27 1.27))))
  (property "Datasheet" "" (at 59.69 78.74 0) (hide yes) (show_name no) (do_not_autoplace no) (effects (font (size 1.27 1.27))))
  (property "Description" "test point" (at 59.69 73.66 0) (hide yes) (show_name no) (do_not_autoplace no) (effects (font (size 1.27 1.27))))
  (pin "1"))
 (symbol
  (lib_id "MCU_Microchip_ATtiny:ATtiny85-20S")
  (at 113.03 90.17 0)
  (unit 1)
  (body_style 1)
  (exclude_from_sim no)
  (in_bom yes)
  (on_board yes)
  (in_pos_files yes)
  (dnp no)
  (property "Reference" "U1" (at 101.346 104.394 0) (show_name no) (do_not_autoplace no) (effects (font (size 1.27 1.27)) (justify right)))
  (property "Value" "ATtiny85-20S" (at 129.286 75.946 0) (show_name no) (do_not_autoplace no) (effects (font (size 1.27 1.27)) (justify right)))
  (property "Footprint" "Package_SO:SOIC-8_5.3x5.3mm_P1.27mm" (at 113.03 90.17 0) (hide yes) (show_name no) (do_not_autoplace no) (effects (font (size 1.27 1.27)
    (italic yes))))
  (property "Datasheet" "http://ww1.microchip.com/downloads/en/DeviceDoc/atmel-2586-avr-8-bit-microcontroller-attiny25-attiny45-attiny85_datasheet.pdf" (at 113.03 90.17 0) (hide yes) (show_name no) (do_not_autoplace no) (effects (font (size 1.27 1.27))))
  (property "Description" "20MHz, 8kB Flash, 512B SRAM, 512B EEPROM, debugWIRE, SOIC-8" (at 113.03 90.17 0) (hide yes) (show_name no) (do_not_autoplace no) (effects (font (size 1.27 1.27))))
  (pin "3")
  (pin "2")
  (pin "1")
  (pin "6")
  (pin "7")
  (pin "8")
  (pin "4")
  (pin "5"))
 (symbol
  (lib_id "69S:PCB-USB")
  (at 189.23 91.44 0)
  (mirror x)
  (unit 1)
  (body_style 1)
  (exclude_from_sim no)
  (in_bom yes)
  (on_board yes)
  (in_pos_files yes)
  (dnp no)
  (fields_autoplaced yes)
  (property "Reference" "J1" (at 196.215 82.55 0) (show_name no) (do_not_autoplace no) (effects (font (size 1.27 1.27))))
  (property "Value" "" (at 189.23 91.44 0) (hide yes) (show_name no) (do_not_autoplace no) (effects (font (size 1.27 1.27))))
  (property "Footprint" "S69S:USB-FX" (at 189.23 91.44 0) (hide yes) (show_name no) (do_not_autoplace no) (effects (font (size 1.27 1.27))))
  (property "Datasheet" "" (at 189.23 91.44 0) (hide yes) (show_name no) (do_not_autoplace no) (effects (font (size 1.27 1.27))))
  (property "Description" "" (at 189.23 91.44 0) (hide yes) (show_name no) (do_not_autoplace no) (effects (font (size 1.27 1.27))))
  (pin "4")
  (pin "2")
  (pin "3")
  (pin "1"))
 (symbol
  (lib_id "Device:LED")
  (at 137.16 107.95 90)
  (unit 1)
  (body_style 1)
  (exclude_from_sim no)
  (in_bom yes)
  (on_board yes)
  (in_pos_files yes)
  (dnp no)
  (property "Reference" "D3" (at 133.858 110.744 90) (show_name no) (do_not_autoplace no) (effects (font (size 1.27 1.27)) (justify right)))
  (property "Value" "LED" (at 138.176 108.204 90) (show_name no) (do_not_autoplace no) (effects (font (size 1.27 1.27)) (justify right)))
  (property "Footprint" "LED_SMD:LED_0805_2012Metric_Pad1.15x1.40mm_HandSolder" (at 137.16 107.95 0) (hide yes) (show_name no) (do_not_autoplace no) (effects (font (size 1.27 1.27))))
  (property "Datasheet" "" (at 137.16 107.95 0) (hide yes) (show_name no) (do_not_autoplace no) (effects (font (size 1.27 1.27))))
  (property "Description" "Light emitting diode" (at 137.16 107.95 0) (hide yes) (show_name no) (do_not_autoplace no) (effects (font (size 1.27 1.27))))
  (property "Sim.Pins" "1=K 2=A" (at 137.16 107.95 0) (hide yes) (show_name no) (do_not_autoplace no) (effects (font (size 1.27 1.27))))
  (pin "1")
  (pin "2"))
 (symbol
  (lib_id "Device:C")
  (at 88.9 91.44 0)
  (unit 1)
  (body_style 1)
  (exclude_from_sim no)
  (in_bom yes)
  (on_board yes)
  (in_pos_files yes)
  (dnp no)
  (fields_autoplaced yes)
  (property "Reference" "C1" (at 92.71 90.1699 0) (show_name no) (do_not_autoplace no) (effects (font (size 1.27 1.27)) (justify left)))
  (property "Value" "100n" (at 92.71 92.7099 0) (show_name no) (do_not_autoplace no) (effects (font (size 1.27 1.27)) (justify left)))
  (property "Footprint" "Capacitor_SMD:C_0805_2012Metric_Pad1.18x1.45mm_HandSolder" (at 89.8652 95.25 0) (hide yes) (show_name no) (do_not_autoplace no) (effects (font (size 1.27 1.27))))
  (property "Datasheet" "" (at 88.9 91.44 0) (hide yes) (show_name no) (do_not_autoplace no) (effects (font (size 1.27 1.27))))
  (property "Description" "Unpolarized capacitor" (at 88.9 91.44 0) (hide yes) (show_name no) (do_not_autoplace no) (effects (font (size 1.27 1.27))))
  (pin "1")
  (pin "2"))
 (symbol
  (lib_id "Device:R_US")
  (at 148.59 92.71 90)
  (unit 1)
  (body_style 1)
  (exclude_from_sim no)
  (in_bom yes)
  (on_board yes)
  (in_pos_files yes)
  (dnp no)
  (property "Reference" "R2" (at 148.59 94.742 90) (show_name no) (do_not_autoplace no) (effects (font (size 1.27 1.27))))
  (property "Value" "68R" (at 148.844 92.71 90) (show_name no) (do_not_autoplace no) (effects (font (size 1.27 1.27))))
  (property "Footprint" "Resistor_SMD:R_1206_3216Metric_Pad1.30x1.75mm_HandSolder" (at 148.844 91.694 90) (hide yes) (show_name no) (do_not_autoplace no) (effects (font (size 1.27 1.27))))
  (property "Datasheet" "" (at 148.59 92.71 0) (hide yes) (show_name no) (do_not_autoplace no) (effects (font (size 1.27 1.27))))
  (property "Description" "Resistor, US symbol" (at 148.59 92.71 0) (hide yes) (show_name no) (do_not_autoplace no) (effects (font (size 1.27 1.27))))
  (pin "1")
  (pin "2"))
 (symbol
  (lib_id "power:GND")
  (at 182.88 107.95 0)
  (unit 1)
  (body_style 1)
  (exclude_from_sim no)
  (in_bom yes)
  (on_board yes)
  (in_pos_files yes)
  (dnp no)
  (fields_autoplaced yes)
  (property "Reference" "#PWR02" (at 182.88 114.3 0) (hide yes) (show_name no) (do_not_autoplace no) (effects (font (size 1.27 1.27))))
  (property "Value" "GND" (at 182.88 113.03 0) (show_name no) (do_not_autoplace no) (effects (font (size 1.27 1.27))))
  (property "Footprint" "" (at 182.88 107.95 0) (hide yes) (show_name no) (do_not_autoplace no) (effects (font (size 1.27 1.27))))
  (property "Datasheet" "" (at 182.88 107.95 0) (hide yes) (show_name no) (do_not_autoplace no) (effects (font (size 1.27 1.27))))
  (property "Description" "Power symbol creates a global label with name \"GND\" , ground" (at 182.88 107.95 0) (hide yes) (show_name no) (do_not_autoplace no) (effects (font (size 1.27 1.27))))
  (pin "1"))
 (symbol
  (lib_id "Device:R_US")
  (at 148.59 90.17 90)
  (unit 1)
  (body_style 1)
  (exclude_from_sim no)
  (in_bom yes)
  (on_board yes)
  (in_pos_files yes)
  (dnp no)
  (property "Reference" "R1" (at 148.844 87.884 90) (show_name no) (do_not_autoplace no) (effects (font (size 1.27 1.27))))
  (property "Value" "68R" (at 148.844 89.916 90) (show_name no) (do_not_autoplace no) (effects (font (size 1.27 1.27))))
  (property "Footprint" "Resistor_SMD:R_1206_3216Metric_Pad1.30x1.75mm_HandSolder" (at 148.844 89.154 90) (hide yes) (show_name no) (do_not_autoplace no) (effects (font (size 1.27 1.27))))
  (property "Datasheet" "" (at 148.59 90.17 0) (hide yes) (show_name no) (do_not_autoplace no) (effects (font (size 1.27 1.27))))
  (property "Description" "Resistor, US symbol" (at 148.59 90.17 0) (hide yes) (show_name no) (do_not_autoplace no) (effects (font (size 1.27 1.27))))
  (pin "1")
  (pin "2"))
 (sheet_instances
  (path ""
   (page "1")))
 (embedded_fonts no))
